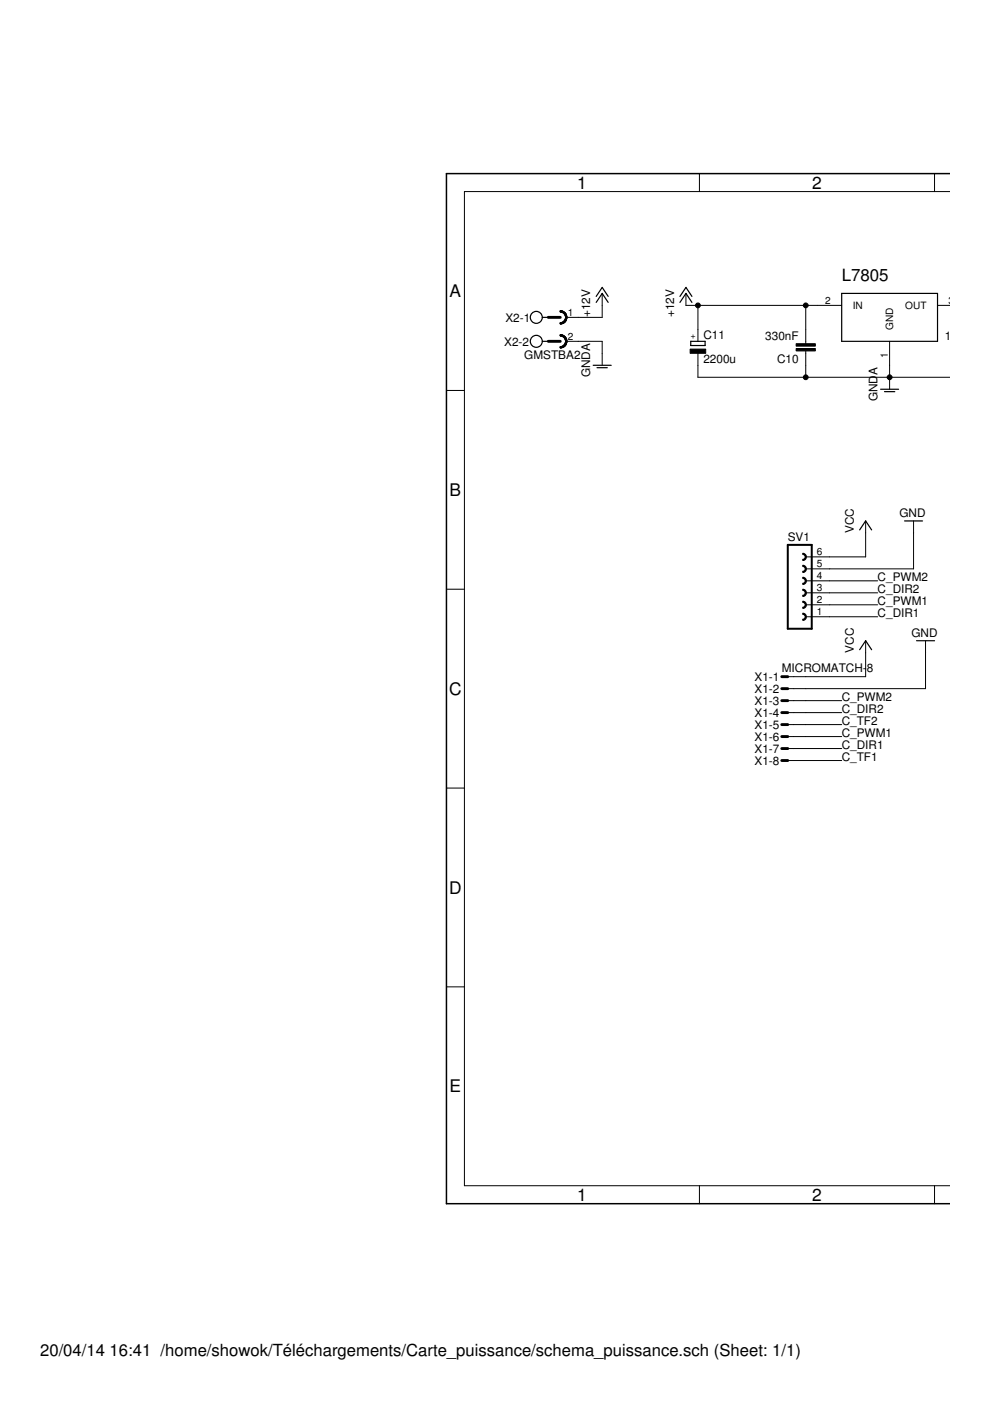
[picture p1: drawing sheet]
<svg xmlns="http://www.w3.org/2000/svg" width="210mm" height="297mm" viewBox="0 0 210 297" stroke-linecap="round" stroke-linejoin="round" font-family="sans-serif">
<path d="M201.5 36.8h-106.8v218.4h106.8" fill="none" stroke="#000" stroke-width=".32"/>
<g fill="none" stroke="#000" stroke-width=".21">
<path d="M148.3 36.8v3.8M198.1 36.8v3.8M201.5 40.6h-103v210.8h103M120.1 72.4h7.6v5M127.7 62.2v5.1h-7.6M145.4 62.2v2.5h33.1M148 64.7v7.7M148 74.9v5.1h53.5M170.8 64.7v8.2M170.8 74.4v5.6M188.6 72.4v10.1M198.8 64.7h2.7"/>
<path d="M94.7 82.8h3.8M183.5 110.4v7.7h-12.7M193.7 110.4v10.2h-22.9M94.7 124.9h3.8M170.8 130.8h15.3M170.8 128.2h15.3M170.8 125.7h15.3M170.8 123.1h15.3M183.5 135.8v7.7h-16.5M196.2 135.8v10.2h-29.2M167 148.5h11.5M167 151.1h11.5"/>
<path d="M167 153.6h11.5M167 156.2h11.5M167 158.7h11.5M94.7 167.1h3.8M167 161.2h11.5M94.7 209.2h3.8M148.3 251.4v3.8M198.1 251.4v3.8"/>
</g>
<g fill="none" stroke="#000" stroke-width=".25">
<path d="M115 72.4h1.2M115 67.3h1.2M125.8 77.4h3.8M126.4 64.1l1.3-1.9 1.2 1.9M126.4 62.8l1.3-1.9 1.2 1.9M126.6 78h2.2M144.2 64.1l1.2-1.9 1.3 1.9M144.2 62.8l1.2-1.9 1.3 1.9M146.5 72.4h3v.9h-3zM178.5 62.2h20.3v10.2h-20.3zM186.7 82.5h3.8M187.5 83h2.2"/>
<path d="M182.3 112.4l1.2-2 1.3 2M191.8 110.4h3.8M182.3 137.8l1.2-2 1.3 2M194.3 135.8h3.8"/>
<circle cx="113.7" cy="72.4" r="1.27"/>
<circle cx="113.7" cy="67.3" r="1.27"/>
</g>
<path d="M146.3 74h3.3v.9h-3.3zM168.8 72.9h4.1v.5h-4.1zM168.8 73.9h4.1v.5h-4.1z" fill="#000" stroke="#000" stroke-width=".21"/>
<path d="M167 115.5h5.1v17.8h-5.1z" fill="none" stroke="#000" stroke-width=".42"/>
<g fill="#000" stroke="#000" stroke-width=".21">
<path d="M118.8 65.9a1.4 1.4 0 0 1 1.4 1.4 1.4 1.4 0 0 1-1.4 1.4v-.3a1.14 1.14 0 0 0 1.1-1.1 1.14 1.14 0 0 0-1.1-1.2z" fill-rule="evenodd"/>
<path d="M118.8 65.9a1.4 1.4 0 0 1 1.4 1.4 1.4 1.4 0 0 1-1.4 1.4v-.3a1.14 1.14 0 0 0 1.1-1.1 1.14 1.14 0 0 0-1.1-1.2z" fill-rule="evenodd"/>
<path d="M118.8 65.9a1.4 1.4 0 0 1 1.4 1.4 1.4 1.4 0 0 1-1.4 1.4v-.3a1.14 1.14 0 0 0 1.1-1.1 1.14 1.14 0 0 0-1.1-1.2z" fill-rule="evenodd"/>
<path d="M118.8 65.9a1.4 1.4 0 0 1 1.4 1.4 1.4 1.4 0 0 1-1.4 1.4v-.3a1.14 1.14 0 0 0 1.1-1.1 1.14 1.14 0 0 0-1.1-1.2z" fill-rule="evenodd"/>
<path d="M118.8 71a1.4 1.4 0 0 1 1.4 1.4 1.4 1.4 0 0 1-1.4 1.4v-.3a1.14 1.14 0 0 0 1.1-1.1 1.14 1.14 0 0 0-1.1-1.2z" fill-rule="evenodd"/>
<path d="M118.8 71a1.4 1.4 0 0 1 1.4 1.4 1.4 1.4 0 0 1-1.4 1.4v-.3a1.14 1.14 0 0 0 1.1-1.1 1.14 1.14 0 0 0-1.1-1.2z" fill-rule="evenodd"/>
<path d="M118.8 71a1.4 1.4 0 0 1 1.4 1.4 1.4 1.4 0 0 1-1.4 1.4v-.3a1.14 1.14 0 0 0 1.1-1.1 1.14 1.14 0 0 0-1.1-1.2z" fill-rule="evenodd"/>
<path d="M118.8 71a1.4 1.4 0 0 1 1.4 1.4 1.4 1.4 0 0 1-1.4 1.4v-.3a1.14 1.14 0 0 0 1.1-1.1 1.14 1.14 0 0 0-1.1-1.2z" fill-rule="evenodd"/>
<path d="M170.2 117.3a.76 .76 0 0 1 .8 .8 .76 .76 0 0 1-.8 .7v-.2a.51 .51 0 0 0 .5-.5 .51 .51 0 0 0-.5-.5z" fill-rule="evenodd"/>
<path d="M170.2 124.9a.76 .76 0 0 1 .8 .8 .76 .76 0 0 1-.8 .7v-.2a.51 .51 0 0 0 .5-.5 .51 .51 0 0 0-.5-.5z" fill-rule="evenodd"/>
<path d="M170.2 127.5a.76 .76 0 0 1 .8 .7 .76 .76 0 0 1-.8 .8v-.3a.51 .51 0 0 0 .5-.5 .51 .51 0 0 0-.5-.5z" fill-rule="evenodd"/>
<path d="M170.2 130a.76 .76 0 0 1 .8 .8 .76 .76 0 0 1-.8 .7v-.2a.51 .51 0 0 0 .5-.5 .51 .51 0 0 0-.5-.5z" fill-rule="evenodd"/>
<path d="M170.2 119.8a.76 .76 0 0 1 .8 .8 .76 .76 0 0 1-.8 .8v-.3a.51 .51 0 0 0 .5-.5 .51 .51 0 0 0-.5-.5z" fill-rule="evenodd"/>
<path d="M170.2 122.4a.76 .76 0 0 1 .8 .7 .76 .76 0 0 1-.8 .8v-.2a.51 .51 0 0 0 .5-.6 .51 .51 0 0 0-.5-.5z" fill-rule="evenodd"/>
<circle cx="148" cy="64.7" r=".51"/>
<circle cx="170.8" cy="64.7" r=".51"/>
<circle cx="170.8" cy="80" r=".51"/>
<circle cx="188.6" cy="80" r=".51"/>
</g>
<path d="M116.2 67.3h2.6M116.2 72.4h2.6M165.8 143.5h1.2M165.8 146h1.2M165.8 148.5h1.2M165.8 151.1h1.2M165.8 153.6h1.2M165.8 156.2h1.2M165.8 158.7h1.2M165.8 161.2h1.2" fill="none" stroke="#000" stroke-width=".61"/>
<g font-size="3.7">
<text x="122.4" y="40">1</text>
<text x="172.2" y="40">2</text>
<text x="95.3" y="63">A</text>
<text x="95.3" y="105.1">B</text>
<text x="95.2" y="147.3">C</text>
<text x="95.2" y="189.5">D</text>
<text x="95.3" y="231.6">E</text>
<text x="122.4" y="254.6">1</text>
<text x="172.2" y="254.6">2</text>
</g>
<text font-size="3.6" x="178.5" y="59.7">L7805</text>
<g font-size="3.5">
<text x="8.5" y="287.5">20/04/14</text>
<text x="23.2" y="287.5">16:41 /home/showok/Téléchargements/Carte_puissance/schema_puissance.sch (Sheet: 1/1)</text>
</g>
<g font-size="2.5">
<text x="107.2" y="68.2">X2-1</text>
<text x="125.1" y="67.3" transform="rotate(-90 125.1 67.3)">+12V</text>
<text x="142.9" y="67.3" transform="rotate(-90 142.9 67.3)">+12V</text>
<text x="149.1" y="71.9">C11</text>
<text x="162.2" y="72">330nF</text>
<text x="200.3" y="72">100nF</text>
<text x="106.9" y="73.3">X2-2</text>
<text x="111.2" y="76.2">GMSTBA2</text>
<text x="149.1" y="77">2200u</text>
<text x="164.7" y="77.1">C10</text>
<text x="125.1" y="80" transform="rotate(-90 125.1 80)">GNDA</text>
<text x="186.1" y="79.5" transform="rotate(-90 186.1 79.5)">A</text>
<text x="186.1" y="85.1" transform="rotate(-90 186.1 85.1)">GND</text>
<text x="181" y="113" transform="rotate(-90 181 113)">VCC</text>
<text x="190.7" y="109.7">GND</text>
<text x="167" y="114.8">SV1</text>
<text x="186.1" y="123.2">C_PWM2</text>
<text x="186.1" y="125.7">C_DIR2</text>
<text x="186.1" y="128.2">C_PWM1</text>
<text x="186.1" y="130.8">C_DIR1</text>
<text x="193.2" y="135.1">GND</text>
<text x="165.8" y="142.6">MICROMATCH-</text>
<text x="181" y="138.4" transform="rotate(-90 181 138.4)">VCC</text>
<text x="183.8" y="142.6">8</text>
<text x="160" y="144.4">X1-1</text>
<text x="160" y="146.9">X1-2</text>
<text x="160" y="149.4">X1-3</text>
<text x="178.5" y="148.5">C_PWM2</text>
<text x="160" y="152">X1-4</text>
<text x="160" y="154.5">X1-5</text>
<text x="178.5" y="151.1">C_DIR2</text>
<text x="178.5" y="153.6">C_TF2</text>
<text x="160" y="157.1">X1-6</text>
<text x="160" y="159.6">X1-7</text>
<text x="178.5" y="156.2">C_PWM1</text>
<text x="178.5" y="158.7">C_DIR1</text>
<text x="178.5" y="161.2">C_TF1</text>
<text x="160" y="162.1">X1-8</text>
</g>
<g font-size="2.1">
<text x="174.9" y="64.4">2</text>
<text x="180.8" y="65.5">IN</text>
<text x="191.9" y="65.5">OUT</text>
<text x="201.1" y="64.4">3</text>
<text x="120.4" y="66.9">1</text>
<text x="189.4" y="70" transform="rotate(-90 189.4 70)">GND</text>
<text x="120.4" y="72">2</text>
<text x="188.3" y="75.9" transform="rotate(-90 188.3 75.9)">1</text>
<text x="173.2" y="117.7">6</text>
<text x="173.2" y="125.3">3</text>
<text x="173.2" y="122.8">4</text>
<text x="173.2" y="120.3">5</text>
<text x="173.2" y="130.4">1</text>
<text x="173.2" y="127.9">2</text>
</g>
<text font-size="1.8" x="147.4" y="72" transform="rotate(-90 147.4 72)">+</text>
</svg>
